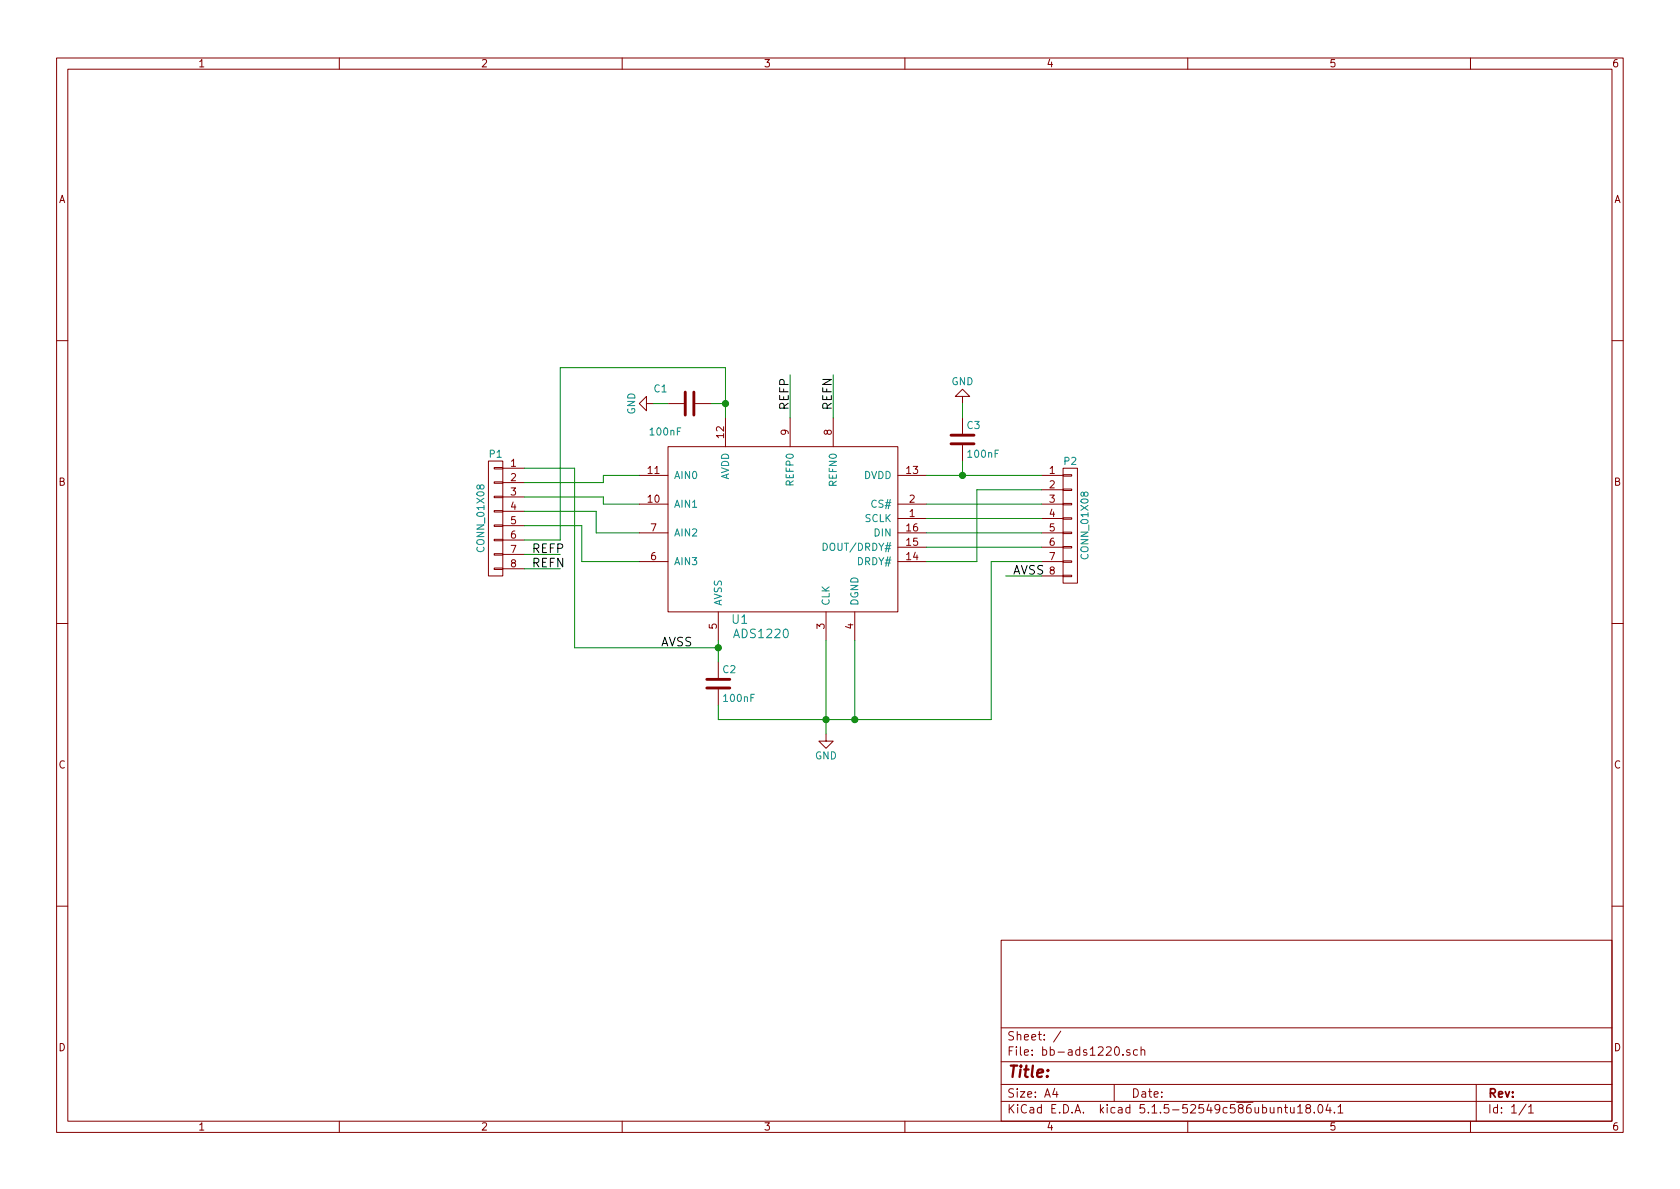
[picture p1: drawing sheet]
EESchema Schematic File Version 2
LIBS:power
LIBS:device
LIBS:transistors
LIBS:conn
LIBS:linear
LIBS:regul
LIBS:74xx
LIBS:cmos4000
LIBS:adc-dac
LIBS:memory
LIBS:xilinx
LIBS:microcontrollers
LIBS:dsp
LIBS:microchip
LIBS:analog_switches
LIBS:motorola
LIBS:texas
LIBS:intel
LIBS:audio
LIBS:interface
LIBS:digital-audio
LIBS:philips
LIBS:display
LIBS:cypress
LIBS:siliconi
LIBS:opto
LIBS:atmel
LIBS:contrib
LIBS:valves
LIBS:ads1220
LIBS:bb-ads1220-cache
EELAYER 25 0
EELAYER END
$Descr A4 11693 8268
encoding utf-8
Sheet 1 1
Title ""
Date ""
Rev ""
Comp ""
Comment1 ""
Comment2 ""
Comment3 ""
Comment4 ""
$EndDescr
$Comp
L ADS1220 U1
U 1 1
P 5300 3600
F 0 "U1" H 5150 2900 60  0000 C CNN
F 1 "ADS1220" H 5300 2800 60  0000 C CNN
F 2 "" H 5300 3600 60  0000 C CNN
F 3 "" H 5300 3600 60  0000 C CNN
	1    5300 3600
	1    0    0    -1  
$EndComp
$Comp
L C C2
U 1 1
P 5000 4750
F 0 "C2" H 5025 4850 50  0000 L CNN
F 1 "100nF" H 5025 4650 50  0000 L CNN
F 2 "" H 5038 4600 30  0000 C CNN
F 3 "" H 5000 4750 60  0000 C CNN
	1    5000 4750
	1    0    0    -1  
$EndComp
$Comp
L C C1
U 1 1
P 4800 2800
F 0 "C1" V 4900 2950 50  0000 L CNN
F 1 "100nF" V 4600 2850 50  0000 L CNN
F 2 "" H 4838 2650 30  0000 C CNN
F 3 "" H 4800 2800 60  0000 C CNN
	1    4800 2800
	0    -1   -1   0   
$EndComp
$Comp
L C C3
U 1 1
P 6700 3050
F 0 "C3" H 6725 3150 50  0000 L CNN
F 1 "100nF" H 6725 2950 50  0000 L CNN
F 2 "" H 6738 2900 30  0000 C CNN
F 3 "" H 6700 3050 60  0000 C CNN
	1    6700 3050
	1    0    0    -1  
$EndComp
Wire Wire Line
	5950 4450 5950 5000
Wire Wire Line
	5000 5000 6900 5000
Wire Wire Line
	5000 5000 5000 4900
Wire Wire Line
	5750 4450 5750 5100
Connection ~ 5750 5000
Wire Wire Line
	5000 4450 5000 4600
Wire Wire Line
	4000 4500 5000 4500
Connection ~ 5000 4500
Wire Wire Line
	4950 2800 5050 2800
Wire Wire Line
	5050 2550 5050 2900
Connection ~ 5050 2800
$Comp
L GND #PWR?
U 1 1
P 4550 2800
F 0 "#PWR?" H 4550 2550 50  0001 C CNN
F 1 "GND" H 4550 2650 50  0000 C CNN
F 2 "" H 4550 2800 60  0000 C CNN
F 3 "" H 4550 2800 60  0000 C CNN
	1    4550 2800
	0    1    1    0   
$EndComp
$Comp
L GND #PWR?
U 1 1
P 5750 5100
F 0 "#PWR?" H 5750 4850 50  0001 C CNN
F 1 "GND" H 5750 4950 50  0000 C CNN
F 2 "" H 5750 5100 60  0000 C CNN
F 3 "" H 5750 5100 60  0000 C CNN
	1    5750 5100
	1    0    0    -1  
$EndComp
$Comp
L GND #PWR?
U 1 1
P 6700 2800
F 0 "#PWR?" H 6700 2550 50  0001 C CNN
F 1 "GND" H 6700 2650 50  0000 C CNN
F 2 "" H 6700 2800 60  0000 C CNN
F 3 "" H 6700 2800 60  0000 C CNN
	1    6700 2800
	-1   0    0    1   
$EndComp
Wire Wire Line
	6450 3300 7250 3300
Wire Wire Line
	6700 3200 6700 3300
Connection ~ 6700 3300
Wire Wire Line
	4550 2800 4650 2800
Wire Wire Line
	6700 2800 6700 2900
$Comp
L CONN_01X08 P1
U 1 1
P 3450 3600
F 0 "P1" H 3450 4050 50  0000 C CNN
F 1 "CONN_01X08" V 3550 3600 50  0000 C CNN
F 2 "" H 3450 3600 60  0000 C CNN
F 3 "" H 3450 3600 60  0000 C CNN
	1    3450 3600
	-1   0    0    -1  
$EndComp
Wire Wire Line
	3650 3350 4200 3350
Wire Wire Line
	4200 3350 4200 3300
Wire Wire Line
	4200 3300 4450 3300
Wire Wire Line
	3650 3450 4200 3450
Wire Wire Line
	4200 3450 4200 3500
Wire Wire Line
	4200 3500 4450 3500
Wire Wire Line
	3650 3550 4150 3550
Wire Wire Line
	4150 3550 4150 3700
Wire Wire Line
	4150 3700 4450 3700
Wire Wire Line
	3650 3650 4050 3650
Wire Wire Line
	4050 3650 4050 3900
Wire Wire Line
	4050 3900 4450 3900
Wire Wire Line
	3650 3250 4000 3250
Wire Wire Line
	4000 3250 4000 4500
Wire Wire Line
	3650 3750 3900 3750
Wire Wire Line
	3900 3750 3900 2550
Wire Wire Line
	3900 2550 5050 2550
Wire Wire Line
	3650 3850 3900 3850
Wire Wire Line
	3650 3950 3900 3950
Wire Wire Line
	5500 2900 5500 2600
Wire Wire Line
	5800 2900 5800 2600
Text Label 5500 2850 1    60   ~ 0
REFP
Text Label 5800 2850 1    60   ~ 0
REFN
Text Label 3700 3850 0    60   ~ 0
REFP
Text Label 3700 3950 0    60   ~ 0
REFN
Text Label 4600 4500 0    60   ~ 0
AVSS
$Comp
L CONN_01X08 P2
U 1 1
P 7450 3650
F 0 "P2" H 7450 4100 50  0000 C CNN
F 1 "CONN_01X08" V 7550 3650 50  0000 C CNN
F 2 "" H 7450 3650 60  0000 C CNN
F 3 "" H 7450 3650 60  0000 C CNN
	1    7450 3650
	1    0    0    -1  
$EndComp
Wire Wire Line
	7250 3900 6900 3900
Wire Wire Line
	6900 3900 6900 5000
Connection ~ 5950 5000
Wire Wire Line
	7250 4000 7000 4000
Text Label 7050 4000 0    60   ~ 0
AVSS
Wire Wire Line
	6450 3800 7250 3800
Wire Wire Line
	6450 3700 7250 3700
Wire Wire Line
	6450 3600 7250 3600
Wire Wire Line
	6450 3500 7250 3500
Wire Wire Line
	6450 3900 6800 3900
Wire Wire Line
	6800 3900 6800 3400
Wire Wire Line
	6800 3400 7250 3400
$EndSCHEMATC
